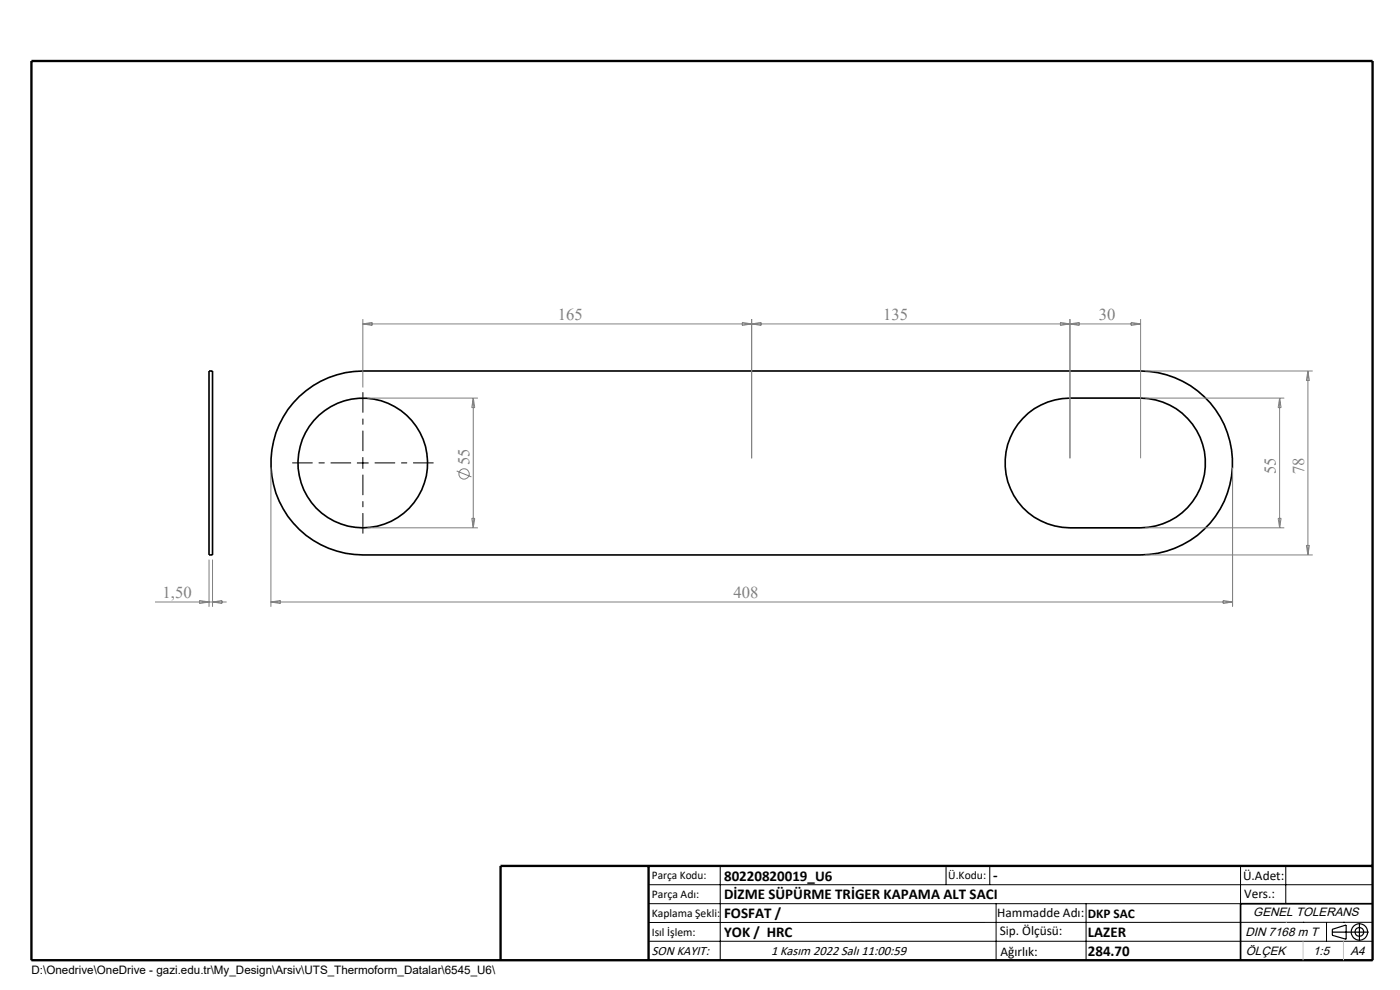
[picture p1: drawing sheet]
<svg xmlns="http://www.w3.org/2000/svg" width="297mm" height="210mm" viewBox="0 0 297 210" stroke-linecap="round" stroke-linejoin="round" font-family="sans-serif">
<g fill="none" stroke="#000" stroke-width=".35">
<path d="M44.3 78.7h.8v39h-.8zM63.5 84.1a19.6 19.6 0 0 1 13.5-5.4h165a19.5 19.5 0 0 1 19.5 19.5 19.5 19.5 0 0 1-19.5 19.5h-165a19.5 19.5 0 0 1-18.1-12.2 19.5 19.5 0 0 1 4.6-21.4zM217 88.8a13.9 13.9 0 0 1 10-4.4h15a13.8 13.8 0 0 1 13.7 13.8 13.8 13.8 0 0 1-13.7 13.8h-15a13.8 13.8 0 0 1-12.6-8.3 13.8 13.8 0 0 1 2.6-14.9zM291.2 191.7h-28v12"/>
<circle cx="77" cy="98.2" r="13.7"/>
</g>
<g fill="none" stroke="#808080" stroke-width=".21">
<path d="M77 68.7h165M77 67.7v14.5M77 68.7l2-.3v.6zM157.5 68.4v.6l4-.6v.6zM159.5 67.7v29.5M225 68.4l4 .6v-.6l-4 .6zM227 67.7v29.5M240 68.4l2 .3-2 .3zM242 67.7v29.5M243 78.7h35.5M277.5 78.7v39M277.5 78.7l.3 2h-.7z"/>
<path d="M57.5 99.2v29.5M78 84.4h23.4M96.9 99.9l3.1 1.3M100.4 84.4v27.6M100.4 84.4l.3 2.1h-.6zM243 84.4h29.5M261.5 99.2v29.5M271.5 84.4l.3 2.1h-.7zM271.5 84.4v27.6M44.3 118.7v10M45.1 118.7v10M78 112h23.4"/>
<path d="M100.1 110h.6l-.3 2zM243 112h29.5M243 117.7h35.5M271.1 110h.7l-.3 2zM277.1 115.7h.7l-.3 2zM32.9 127.7h15.2M42.3 127.4l2 .3-2 .3zM45.1 127.7l2-.3v.6zM57.5 127.7h204M57.5 127.7l2-.3v.6zM259.5 127.4l2 .3-2 .3z"/>
<circle cx="98.4" cy="100.5" r="1.09"/>
</g>
<g fill="none" stroke="#000" stroke-width=".25">
<path d="M282.6 197.7h7.8M282.6 197.1l3-.9v3l-3-.8zM288.4 195.8v3.8M106.2 203.7h185"/>
<circle cx="288.4" cy="197.7" r="1.74"/>
<circle cx="288.4" cy="197.7" r=".93"/>
</g>
<path d="M74.5 98.2h-12.5M77 95.7v-12.5M79.5 98.2h12.5M77 100.7v12.5" fill="none" stroke="#000" stroke-width=".21" stroke-dasharray="15.2 1.3 1.3 1.3" stroke-dashoffset="10.9" stroke-linecap="butt"/>
<g fill="none" stroke="#000" stroke-width=".21">
<path d="M75.7 98.2h2.5M77 97v2.4M137.6 187.7h153.6M137.6 191.7h153.6M137.6 199.7h153.6M152.8 183.7v20M200.7 183.7v4M210 183.7v4M211.3 191.7v12M230.4 191.7v12M263.2 183.7v20M272.8 183.7v8"/>
<path d="M276.4 195.6h.1M281.4 195.6v4.1M285 195.6h.1M291.2 195.6l-153.6 .1"/>
</g>
<path d="M6.7 12.9h284.5v190.8h-284.5zM137.6 183.7v20M291.2 183.7h-185v20" fill="none" stroke="#000" stroke-width=".5"/>
<path d="M276.4 199.7v4M285 199.7v4" fill="none" stroke="#c0c0c0" stroke-width=".21"/>
<path d="M272.8 195.6h.1" fill="none" stroke="#c0c0c0" stroke-width=".25"/>
<g font-size="3.5" fill="#808080">
<text x="118.4" y="67.9">165</text>
<text x="187.4" y="67.9">135</text>
<text x="233.1" y="67.9">30</text>
<text x="99.6" y="98.7" transform="rotate(-90 99.6 98.7)">55</text>
<text x="270.6" y="100.6" transform="rotate(-90 270.6 100.6)">55</text>
<text x="276.6" y="100.6" transform="rotate(-90 276.6 100.6)">78</text>
<text x="34.5" y="126.9">1,50</text>
<text x="155.6" y="126.9">408</text>
</g>
<g font-size="3.2">
<text x="153.6" y="186.8">80220820019_U6</text>
<text x="153.6" y="190.8">DİZME SÜPÜRME TRİGER KAPAMA ALT SACI</text>
<text x="210.7" y="186.6">-</text>
<text x="153.6" y="194.8">FOSFAT /</text>
<text x="153.6" y="198.8">YOK / HRC</text>
<text x="230.8" y="198.7">LAZER</text>
<text x="230.8" y="202.8">284.70</text>
</g>
<g font-size="2.8">
<text x="263.7" y="186.7">Ü.Adet:</text>
<text x="263.9" y="190.5">Vers.:</text>
<text x="211.5" y="194.5">Hammadde Adı:</text>
<text x="230.8" y="194.7">DKP SAC</text>
<text x="138.3" y="202.6">SON KAYIT:</text>
<text x="163.6" y="202.6">1 Kasım 2022 Salı 11:00:59</text>
<text x="212.1" y="198.4">Sip. Ölçüsü:</text>
<text x="212.2" y="202.7">Ağırlık:</text>
</g>
<g font-size="2.6">
<text x="265.9" y="194.4">GENEL TOLERANS</text>
<text x="264.2" y="198.5">DIN 7168 m T</text>
<text x="264.3" y="202.6">ÖLÇEK</text>
<text x="278.5" y="202.6">1:5</text>
<text x="286.5" y="202.6">A4</text>
</g>
<g font-size="2.5">
<text x="138.3" y="186.4">Parça Kodu:</text>
<text x="138.3" y="190.5">Parça Adı:</text>
<text x="201.2" y="186.5">Ü.Kodu:</text>
<text x="138.3" y="194.5">Kaplama Şekli:</text>
<text x="138.3" y="198.6">Isıl İşlem:</text>
<text x="6.7" y="206.7">D:\Onedrive\OneDrive - gazi.edu.tr\My_Design\Arsiv\UTS_Thermoform_Datalar\6545_U6\</text>
</g>
</svg>
